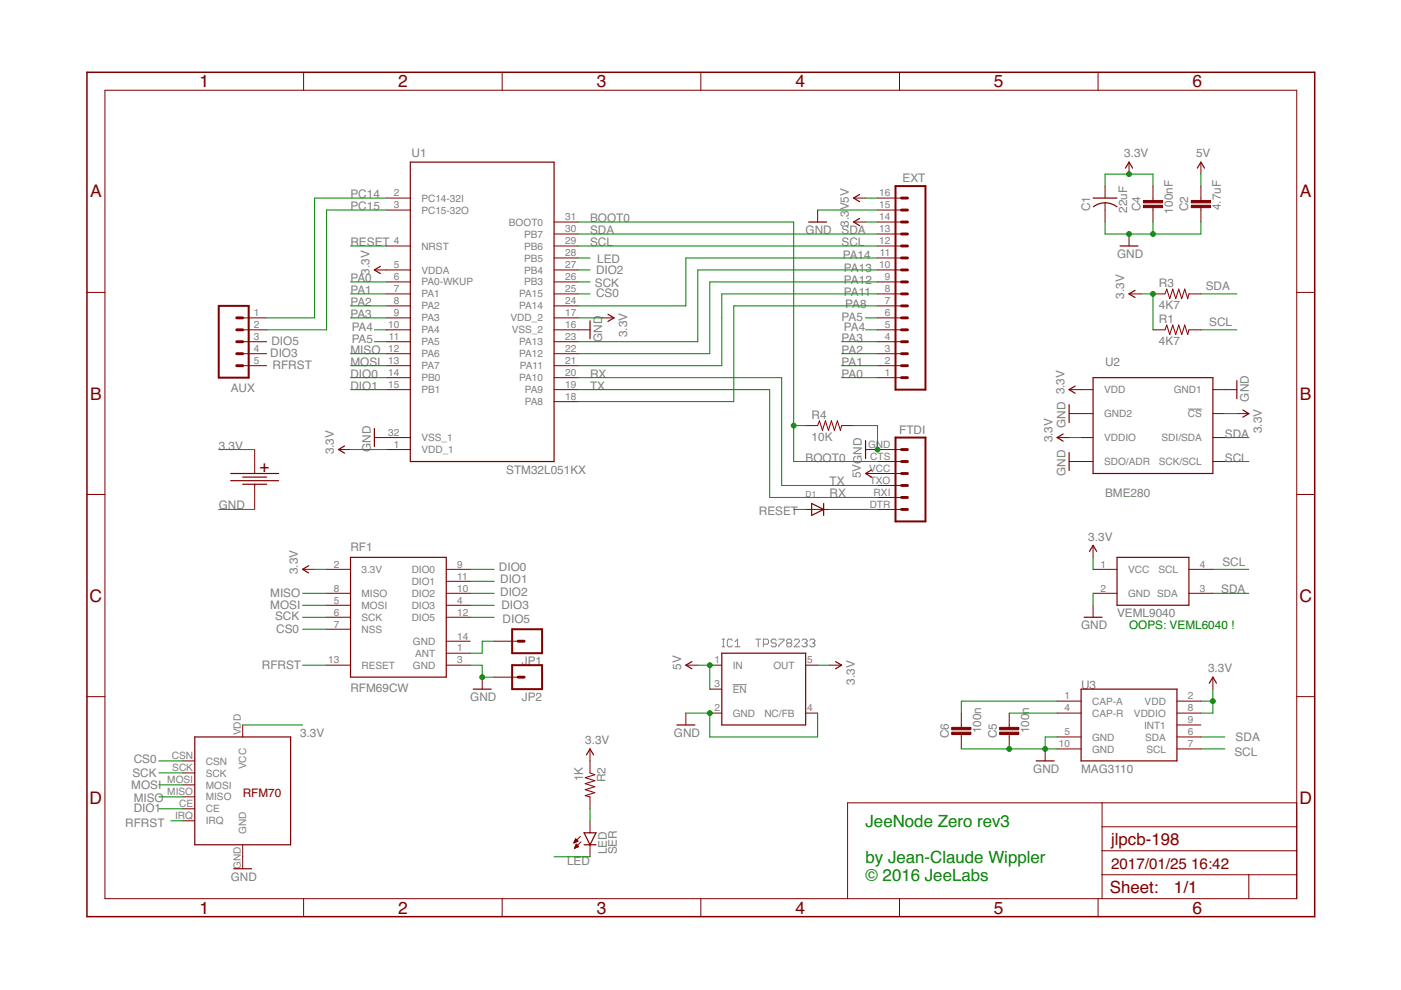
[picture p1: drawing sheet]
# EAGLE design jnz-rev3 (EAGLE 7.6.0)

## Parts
AUX  M05NO_SILK  [1X05_NO_SILK]
C1  22uF  C-USC0805  [C0805]
C2  4.7uF  C-EUC0805K  [C0805K]
C4  100nF  C-EUC0603K  [C0603K]
C5  100n  C-EUC0603K  [C0603K]
C6  100n  C-EUC0603K  [C0603K]
D1  DIODESOD-323F  [SOD-323F]
EXT  M161X16_NO_SILK  [1X16_NO_SILK]
FTDI  FTDI_BASICPTH  [FTDI_BASIC]
IC1  TPS78233  TPS77001  [SOT23-DBV]
JP1  M01NOSILK-KIT  [1X01NS-KIT]
JP2  M01NOSILK-KIT  [1X01NS-KIT]
LED  SER  LED0603  [LED-0603]
R1  4K7  RESISTOR0603-RES  [0603-RES]
R2  1K  RESISTOR0603-RES  [0603-RES]
R3  4K7  RESISTOR0603-RES  [0603-RES]
R4  10K  RESISTOR0603-RES  [0603-RES]
RF1  RFM69CW  [RFM69CW-XXXS2]
RF2  RFM7x  RFM70  [RFM70]
U1  STM32L051KX  [TQFP32-08]
U2  BME280  [BME280_LGA]
U3  MAG3110  [DFN-10]
U$2  CR2032-SMD  [CR2032-SMD]
U$3  VEML6040  [OPLGA-4]

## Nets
3.3V [power]: C1.1 C4.1 EXT.14 IC1.5(OUT) R1.1 R2.1 R3.1 RF1.2(3.3V) RF2.VDD(VCC) U1.1(VDD_1) U1.5(VDDA) U1.17(VDD_2) U2.P$2(!CS) U2.P$6(VDDIO) U2.P$8(VDD) U3.2(VDD) U3.8(VDDIO) U$2.POS(+) U$3.1(VCC)
5V [power]: C2.1 EXT.16 FTDI.VCC IC1.1(IN) IC1.3(!EN)
BOOT0: FTDI.CTS R4.1 U1.31(BOOT0)
CS0: RF1.7(NSS) RF2.CSN U1.25(PA15)
DIO0: RF1.9(DIO0) U1.14(PB0)
DIO1: RF1.11(DIO1) RF2.CE U1.15(PB1)
DIO2: RF1.10(DIO2) U1.27(PB4)
DIO3: AUX.4 RF1.4(DIO3)
DIO5: AUX.3 RF1.12(DIO5)
GND: C1.2 C2.2 C4.2 C5.2 C6.2 EXT.15 FTDI.GND IC1.2(GND) IC1.4(NC/FB) JP2.1 R4.2 RF1.3(GND) RF2.GND U1.16(VSS_2) U1.32(VSS_1) U2.P$1(GND1) U2.P$5(SDO/ADR) U2.P$7(GND2) U3.5(GND) U3.10(GND) U$2.NEG(-) U$3.2(GND)
LED: LED.C U1.28(PB5)
MISO: RF1.8(MISO) RF2.MISO U1.12(PA6)
MOSI: RF1.5(MOSI) RF2.MOSI U1.13(PA7)
N$1: D1.C FTDI.DTR
N$2: LED.A R2.2
N$4: C5.1 U3.4(CAP-R)
N$5: C6.1 U3.1(CAP-A)
N$13: JP1.1 RF1.1(ANT)
PA0: EXT.1 U1.6(PA0-WKUP)
PA1: EXT.2 U1.7(PA1)
PA2: EXT.3 U1.8(PA2)
PA3: EXT.4 U1.9(PA3)
PA4: EXT.5 U1.10(PA4)
PA5: EXT.6 U1.11(PA5)
PA8: EXT.7 U1.18(PA8)
PA11: EXT.8 U1.21(PA11)
PA12: EXT.9 U1.22(PA12)
PA13: EXT.10 U1.23(PA13)
PA14: EXT.11 U1.24(PA14)
PC14: AUX.1 U1.2(PC14-32I)
PC15: AUX.2 U1.3(PC15-32O)
RESET: D1.A U1.4(NRST)
RFRST: AUX.5 RF1.13(RESET) RF2.IRQ
RX: FTDI.TXO U1.20(PA10)
SCK: RF1.6(SCK) RF2.SCK U1.26(PB3)
SCL: EXT.12 R1.2 U1.29(PB6) U2.P$4(SCK/SCL) U3.7(SCL) U$3.4(SCL)
SDA: EXT.13 R3.2 U1.30(PB7) U2.P$3(SDI/SDA) U3.6(SDA) U$3.3(SDA)
TX: FTDI.RXI U1.19(PA9)
Unconnected: U3.9(INT1)

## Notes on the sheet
- OOPS: VEML6040 !
- JeeNode Zero rev3
  
  by Jean-Claude Wippler
  © 2016 JeeLabs

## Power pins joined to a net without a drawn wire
GND: RF1.14(GND)

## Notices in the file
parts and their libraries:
SparkFun-Connectors: Licensing: Creative Commons ShareAlike 4.0 International - https://creativecommons.org/licenses/by-sa/4.0
